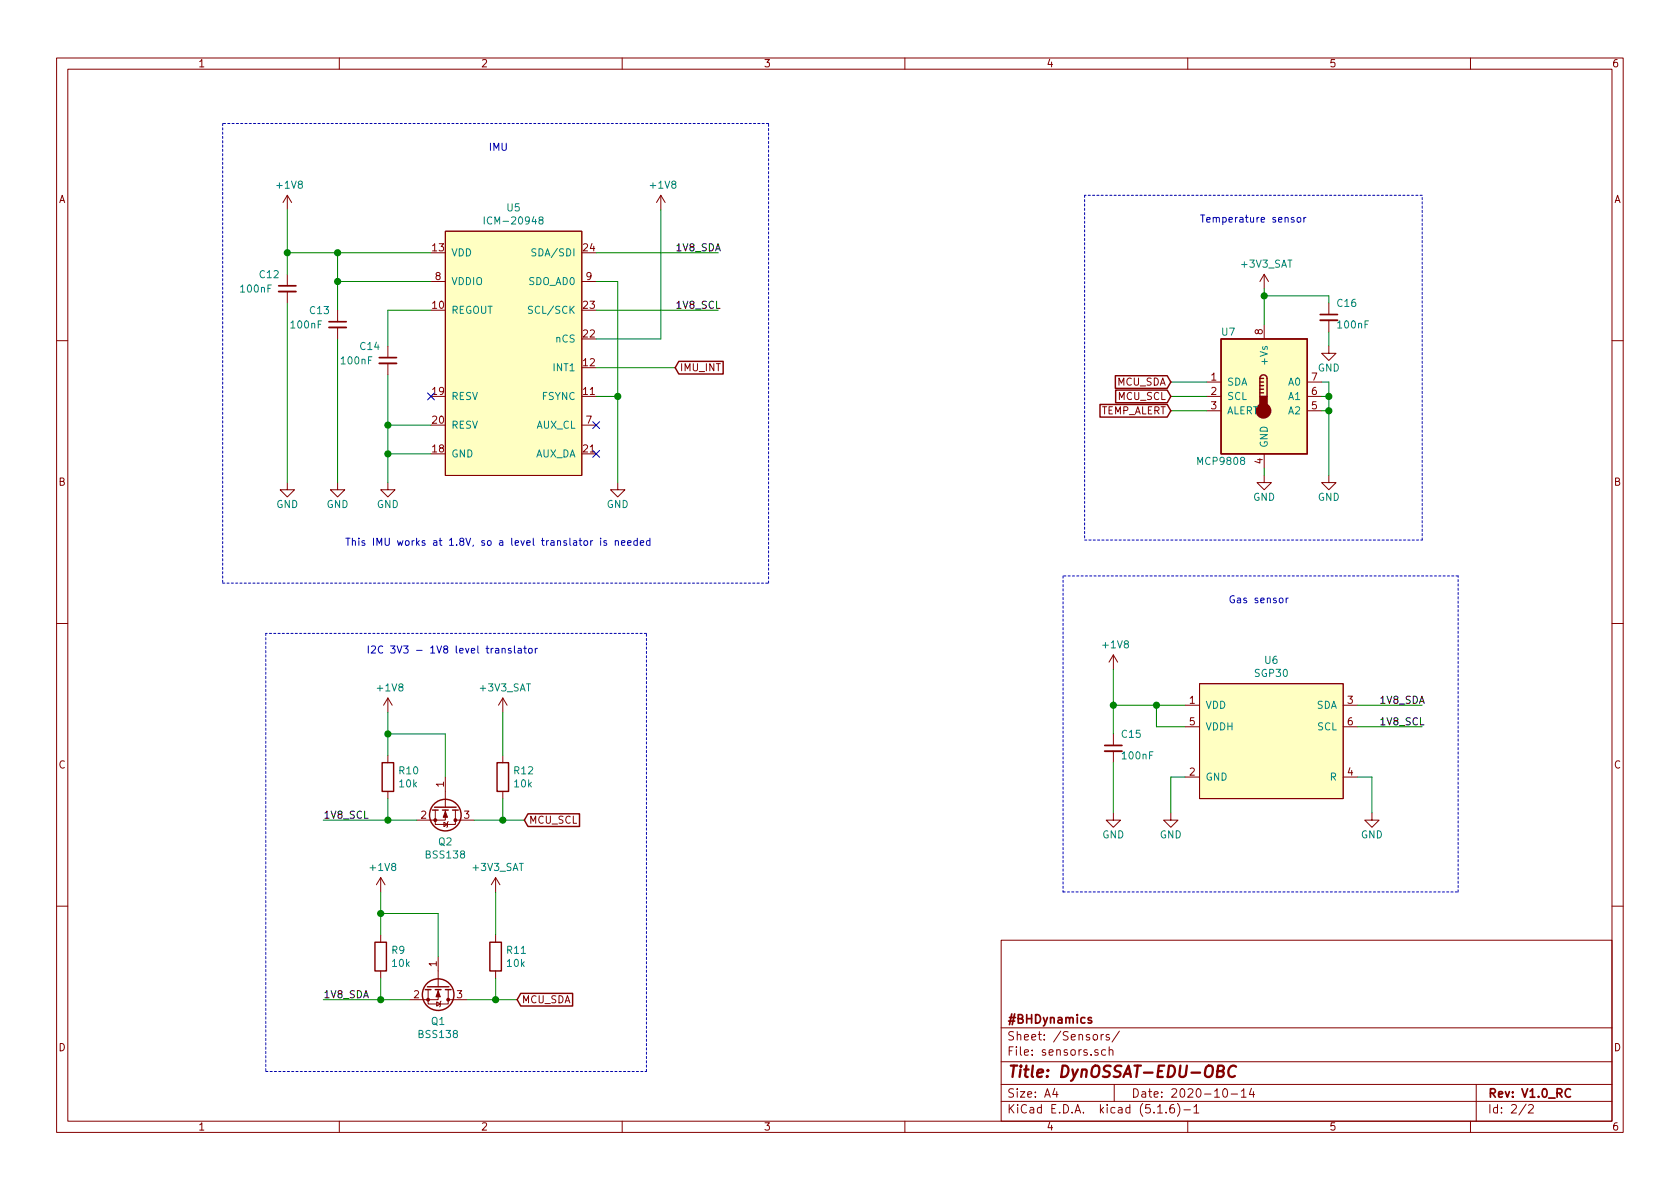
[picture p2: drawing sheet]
EESchema Schematic File Version 4
EELAYER 30 0
EELAYER END
$Descr A4 11693 8268
encoding utf-8
Sheet 2 2
Title "DynOSSAT-EDU-OBC"
Date "2020-10-14"
Rev "V1.0_RC"
Comp "#BHDynamics"
Comment1 ""
Comment2 ""
Comment3 ""
Comment4 ""
$EndDescr
$Comp
L power:GND #PWR?
U 1 1
P 8800 3300
AR Path="/5DF7BCAF" Ref="#PWR?"  Part="1" 
AR Path="/5DF459A9/5DF7BCAF" Ref="#PWR068"  Part="1" 
F 0 "#PWR068" H 8800 3050 50  0001 C CNN
F 1 "GND" H 8800 3150 50  0000 C CNN
F 2 "" H 8800 3300 50  0001 C CNN
F 3 "" H 8800 3300 50  0001 C CNN
	1    8800 3300
	1    0    0    -1  
$EndComp
Wire Wire Line
	8800 3250 8800 3300
Wire Wire Line
	8400 2650 8150 2650
Wire Wire Line
	8400 2750 8150 2750
Wire Wire Line
	8800 2250 8800 2050
Wire Wire Line
	9250 2100 9250 2050
Wire Wire Line
	9250 2050 8800 2050
Connection ~ 8800 2050
Wire Wire Line
	8800 2050 8800 2000
$Comp
L Device:C_Small C?
U 1 1
P 9250 2200
AR Path="/5DF7BCBF" Ref="C?"  Part="1" 
AR Path="/5DF459A9/5DF7BCBF" Ref="C16"  Part="1" 
F 0 "C16" H 9300 2300 50  0000 L CNN
F 1 "100nF" H 9300 2150 50  0000 L CNN
F 2 "Capacitor_SMD:C_0402_1005Metric" H 9250 2200 50  0001 C CNN
F 3 "~" H 9250 2200 50  0001 C CNN
	1    9250 2200
	1    0    0    -1  
$EndComp
Wire Wire Line
	9250 2300 9250 2400
$Comp
L power:GND #PWR?
U 1 1
P 9250 2400
AR Path="/5DF7BCC7" Ref="#PWR?"  Part="1" 
AR Path="/5DF459A9/5DF7BCC7" Ref="#PWR069"  Part="1" 
F 0 "#PWR069" H 9250 2150 50  0001 C CNN
F 1 "GND" H 9250 2250 50  0000 C CNN
F 2 "" H 9250 2400 50  0001 C CNN
F 3 "" H 9250 2400 50  0001 C CNN
	1    9250 2400
	1    0    0    -1  
$EndComp
$Comp
L power:GND #PWR?
U 1 1
P 9250 3300
AR Path="/5DF7BCCD" Ref="#PWR?"  Part="1" 
AR Path="/5DF459A9/5DF7BCCD" Ref="#PWR070"  Part="1" 
F 0 "#PWR070" H 9250 3050 50  0001 C CNN
F 1 "GND" H 9250 3150 50  0000 C CNN
F 2 "" H 9250 3300 50  0001 C CNN
F 3 "" H 9250 3300 50  0001 C CNN
	1    9250 3300
	1    0    0    -1  
$EndComp
Wire Wire Line
	9200 2650 9250 2650
Wire Wire Line
	9250 2650 9250 2750
Wire Wire Line
	9200 2750 9250 2750
Connection ~ 9250 2750
Wire Wire Line
	9250 2750 9250 2850
Wire Wire Line
	9200 2850 9250 2850
Connection ~ 9250 2850
Wire Wire Line
	9250 2850 9250 3300
Wire Wire Line
	8400 2850 8150 2850
Text GLabel 8150 2650 0    50   Input ~ 0
MCU_SDA
Text GLabel 8150 2750 0    50   Input ~ 0
MCU_SCL
Text GLabel 8150 2850 0    50   Input ~ 0
TEMP_ALERT
$Comp
L Device:C_Small C?
U 1 1
P 2700 2500
AR Path="/5DE8CFC6" Ref="C?"  Part="1" 
AR Path="/5DF459A9/5DE8CFC6" Ref="C14"  Part="1" 
F 0 "C14" H 2750 2600 50  0000 L CNN
F 1 "100nF" H 2800 2500 50  0000 L CNN
F 2 "Capacitor_SMD:C_0402_1005Metric" H 2700 2500 50  0001 C CNN
F 3 "~" H 2700 2500 50  0001 C CNN
	1    2700 2500
	-1   0    0    -1  
$EndComp
$Comp
L Device:C_Small C?
U 1 1
P 2000 2000
AR Path="/5DE0B747" Ref="C?"  Part="1" 
AR Path="/5DF459A9/5DE0B747" Ref="C12"  Part="1" 
F 0 "C12" H 2050 2100 50  0000 L CNN
F 1 "100nF" H 2100 2000 50  0000 L CNN
F 2 "Capacitor_SMD:C_0402_1005Metric" H 2000 2000 50  0001 C CNN
F 3 "~" H 2000 2000 50  0001 C CNN
	1    2000 2000
	-1   0    0    -1  
$EndComp
$Comp
L Device:C_Small C?
U 1 1
P 2350 2250
AR Path="/5DE0B787" Ref="C?"  Part="1" 
AR Path="/5DF459A9/5DE0B787" Ref="C13"  Part="1" 
F 0 "C13" H 2400 2350 50  0000 L CNN
F 1 "100nF" H 2450 2250 50  0000 L CNN
F 2 "Capacitor_SMD:C_0402_1005Metric" H 2350 2250 50  0001 C CNN
F 3 "~" H 2350 2250 50  0001 C CNN
	1    2350 2250
	-1   0    0    -1  
$EndComp
Text GLabel 4700 2550 2    50   Input ~ 0
IMU_INT
$Comp
L Transistor_FET:BSS138 Q2
U 1 1
P 3100 5600
F 0 "Q2" V 3349 5600 50  0000 C CNN
F 1 "BSS138" V 3440 5600 50  0000 C CNN
F 2 "Package_TO_SOT_SMD:SOT-23" H 3300 5525 50  0001 L CIN
F 3 "https://www.fairchildsemi.com/datasheets/BS/BSS138.pdf" H 3100 5600 50  0001 L CNN
	1    3100 5600
	0    1    1    0   
$EndComp
$Comp
L Device:R R10
U 1 1
P 2700 5400
F 0 "R10" H 2770 5446 50  0000 L CNN
F 1 "10k" H 2770 5355 50  0000 L CNN
F 2 "Resistor_SMD:R_0402_1005Metric" V 2630 5400 50  0001 C CNN
F 3 "~" H 2700 5400 50  0001 C CNN
	1    2700 5400
	1    0    0    -1  
$EndComp
Wire Wire Line
	2700 5250 2700 5100
Wire Wire Line
	2700 5100 3100 5100
Wire Wire Line
	3100 5100 3100 5400
Wire Wire Line
	2700 5550 2700 5700
Wire Wire Line
	2700 5700 2900 5700
$Comp
L Device:R R12
U 1 1
P 3500 5400
F 0 "R12" H 3570 5446 50  0000 L CNN
F 1 "10k" H 3570 5355 50  0000 L CNN
F 2 "Resistor_SMD:R_0402_1005Metric" V 3430 5400 50  0001 C CNN
F 3 "~" H 3500 5400 50  0001 C CNN
	1    3500 5400
	1    0    0    -1  
$EndComp
Wire Wire Line
	3300 5700 3500 5700
Wire Wire Line
	3500 5550 3500 5700
Connection ~ 3500 5700
Wire Wire Line
	3500 5700 3650 5700
Connection ~ 2700 5700
$Comp
L Transistor_FET:BSS138 Q1
U 1 1
P 3050 6850
F 0 "Q1" V 3299 6850 50  0000 C CNN
F 1 "BSS138" V 3390 6850 50  0000 C CNN
F 2 "Package_TO_SOT_SMD:SOT-23" H 3250 6775 50  0001 L CIN
F 3 "https://www.fairchildsemi.com/datasheets/BS/BSS138.pdf" H 3050 6850 50  0001 L CNN
	1    3050 6850
	0    1    1    0   
$EndComp
$Comp
L Device:R R9
U 1 1
P 2650 6650
F 0 "R9" H 2720 6696 50  0000 L CNN
F 1 "10k" H 2720 6605 50  0000 L CNN
F 2 "Resistor_SMD:R_0402_1005Metric" V 2580 6650 50  0001 C CNN
F 3 "~" H 2650 6650 50  0001 C CNN
	1    2650 6650
	1    0    0    -1  
$EndComp
Wire Wire Line
	2650 6500 2650 6350
Wire Wire Line
	2650 6350 3050 6350
Wire Wire Line
	3050 6350 3050 6650
Wire Wire Line
	2650 6800 2650 6950
Wire Wire Line
	2650 6950 2850 6950
$Comp
L Device:R R11
U 1 1
P 3450 6650
F 0 "R11" H 3520 6696 50  0000 L CNN
F 1 "10k" H 3520 6605 50  0000 L CNN
F 2 "Resistor_SMD:R_0402_1005Metric" V 3380 6650 50  0001 C CNN
F 3 "~" H 3450 6650 50  0001 C CNN
	1    3450 6650
	1    0    0    -1  
$EndComp
Wire Wire Line
	3250 6950 3450 6950
Wire Wire Line
	3450 6800 3450 6950
Connection ~ 3450 6950
Wire Wire Line
	3450 6950 3600 6950
Connection ~ 2650 6950
Wire Wire Line
	3450 6200 3450 6500
Wire Wire Line
	3500 4950 3500 5250
$Comp
L power:+1V8 #PWR059
U 1 1
P 2700 4950
F 0 "#PWR059" H 2700 4800 50  0001 C CNN
F 1 "+1V8" H 2715 5123 50  0000 C CNN
F 2 "" H 2700 4950 50  0001 C CNN
F 3 "" H 2700 4950 50  0001 C CNN
	1    2700 4950
	1    0    0    -1  
$EndComp
$Comp
L power:+1V8 #PWR058
U 1 1
P 2650 6200
F 0 "#PWR058" H 2650 6050 50  0001 C CNN
F 1 "+1V8" H 2665 6373 50  0000 C CNN
F 2 "" H 2650 6200 50  0001 C CNN
F 3 "" H 2650 6200 50  0001 C CNN
	1    2650 6200
	1    0    0    -1  
$EndComp
Wire Wire Line
	2650 6200 2650 6350
Connection ~ 2650 6350
Wire Wire Line
	2700 4950 2700 5100
Connection ~ 2700 5100
Text GLabel 3600 6950 2    50   Input ~ 0
MCU_SDA
Text GLabel 3650 5700 2    50   Input ~ 0
MCU_SCL
Wire Wire Line
	2250 5700 2700 5700
Wire Wire Line
	2250 6950 2650 6950
Text Label 2250 5700 0    50   ~ 0
1V8_SCL
Text Label 2250 6950 0    50   ~ 0
1V8_SDA
Wire Wire Line
	8250 5050 8050 5050
Wire Wire Line
	7750 4900 8050 4900
$Comp
L power:+1V8 #PWR064
U 1 1
P 7750 4650
F 0 "#PWR064" H 7750 4500 50  0001 C CNN
F 1 "+1V8" H 7765 4823 50  0000 C CNN
F 2 "" H 7750 4650 50  0001 C CNN
F 3 "" H 7750 4650 50  0001 C CNN
	1    7750 4650
	1    0    0    -1  
$EndComp
Wire Wire Line
	7750 4650 7750 4900
Connection ~ 7750 4900
$Comp
L Device:C_Small C?
U 1 1
P 7750 5200
AR Path="/5DFA4668" Ref="C?"  Part="1" 
AR Path="/5DF459A9/5DFA4668" Ref="C15"  Part="1" 
F 0 "C15" H 7800 5300 50  0000 L CNN
F 1 "100nF" H 7800 5150 50  0000 L CNN
F 2 "Capacitor_SMD:C_0402_1005Metric" H 7750 5200 50  0001 C CNN
F 3 "~" H 7750 5200 50  0001 C CNN
	1    7750 5200
	1    0    0    -1  
$EndComp
Wire Wire Line
	7750 4900 7750 5100
Wire Wire Line
	8050 5050 8050 4900
Connection ~ 8050 4900
Wire Wire Line
	8050 4900 8250 4900
$Comp
L power:GND #PWR?
U 1 1
P 8150 5650
AR Path="/5DFABFEA" Ref="#PWR?"  Part="1" 
AR Path="/5DF459A9/5DFABFEA" Ref="#PWR066"  Part="1" 
F 0 "#PWR066" H 8150 5400 50  0001 C CNN
F 1 "GND" H 8150 5500 50  0000 C CNN
F 2 "" H 8150 5650 50  0001 C CNN
F 3 "" H 8150 5650 50  0001 C CNN
	1    8150 5650
	1    0    0    -1  
$EndComp
Wire Wire Line
	8150 5650 8150 5400
Wire Wire Line
	8150 5400 8250 5400
$Comp
L power:GND #PWR?
U 1 1
P 9550 5650
AR Path="/5DFB0040" Ref="#PWR?"  Part="1" 
AR Path="/5DF459A9/5DFB0040" Ref="#PWR071"  Part="1" 
F 0 "#PWR071" H 9550 5400 50  0001 C CNN
F 1 "GND" H 9550 5500 50  0000 C CNN
F 2 "" H 9550 5650 50  0001 C CNN
F 3 "" H 9550 5650 50  0001 C CNN
	1    9550 5650
	1    0    0    -1  
$EndComp
Wire Wire Line
	9450 5400 9550 5400
Wire Wire Line
	9550 5400 9550 5650
Wire Wire Line
	9450 4900 9900 4900
Wire Wire Line
	9450 5050 9900 5050
Text Label 9600 5050 0    50   ~ 0
1V8_SCL
$Comp
L power:GND #PWR?
U 1 1
P 7750 5650
AR Path="/5DFB683D" Ref="#PWR?"  Part="1" 
AR Path="/5DF459A9/5DFB683D" Ref="#PWR065"  Part="1" 
F 0 "#PWR065" H 7750 5400 50  0001 C CNN
F 1 "GND" H 7750 5500 50  0000 C CNN
F 2 "" H 7750 5650 50  0001 C CNN
F 3 "" H 7750 5650 50  0001 C CNN
	1    7750 5650
	1    0    0    -1  
$EndComp
Wire Wire Line
	7750 5300 7750 5650
Text Label 9600 4900 0    50   ~ 0
1V8_SDA
Wire Wire Line
	3000 1750 2350 1750
Wire Wire Line
	2000 1750 2000 1900
Wire Wire Line
	2350 2150 2350 1950
Wire Wire Line
	2350 1950 3000 1950
Wire Wire Line
	2700 2400 2700 2150
Wire Wire Line
	2700 2150 3000 2150
$Comp
L power:+1V8 #PWR054
U 1 1
P 2000 1450
F 0 "#PWR054" H 2000 1300 50  0001 C CNN
F 1 "+1V8" H 2015 1623 50  0000 C CNN
F 2 "" H 2000 1450 50  0001 C CNN
F 3 "" H 2000 1450 50  0001 C CNN
	1    2000 1450
	1    0    0    -1  
$EndComp
Wire Wire Line
	2000 1450 2000 1750
Connection ~ 2000 1750
Wire Wire Line
	2350 1950 2350 1750
Connection ~ 2350 1950
Connection ~ 2350 1750
Wire Wire Line
	2350 1750 2000 1750
Wire Wire Line
	2700 2600 2700 2950
Wire Wire Line
	3000 3150 2700 3150
Connection ~ 2700 3150
Wire Wire Line
	2700 3150 2700 3350
Wire Wire Line
	3000 2950 2700 2950
Connection ~ 2700 2950
Wire Wire Line
	2700 2950 2700 3150
NoConn ~ 3000 2750
NoConn ~ 4150 2950
NoConn ~ 4150 3150
Wire Wire Line
	4150 2550 4700 2550
Wire Wire Line
	4150 2750 4300 2750
Wire Wire Line
	4300 2750 4300 3350
Wire Wire Line
	4150 1950 4300 1950
Wire Wire Line
	4300 1950 4300 2750
Connection ~ 4300 2750
Wire Wire Line
	4150 2350 4600 2350
Wire Wire Line
	4600 2350 4600 1450
Text Label 4700 2150 0    50   ~ 0
1V8_SCL
Wire Wire Line
	4150 2150 5000 2150
Wire Wire Line
	4150 1750 5000 1750
Text Label 4700 1750 0    50   ~ 0
1V8_SDA
$Comp
L power:+1V8 #PWR061
U 1 1
P 4600 1450
F 0 "#PWR061" H 4600 1300 50  0001 C CNN
F 1 "+1V8" H 4615 1623 50  0000 C CNN
F 2 "" H 4600 1450 50  0001 C CNN
F 3 "" H 4600 1450 50  0001 C CNN
	1    4600 1450
	1    0    0    -1  
$EndComp
Wire Wire Line
	2000 2100 2000 3350
Wire Wire Line
	2350 2350 2350 3350
$Comp
L power:GND #PWR?
U 1 1
P 2700 3350
AR Path="/5E39E417" Ref="#PWR?"  Part="1" 
AR Path="/5DF459A9/5E39E417" Ref="#PWR057"  Part="1" 
F 0 "#PWR057" H 2700 3100 50  0001 C CNN
F 1 "GND" H 2700 3200 50  0000 C CNN
F 2 "" H 2700 3350 50  0001 C CNN
F 3 "" H 2700 3350 50  0001 C CNN
	1    2700 3350
	1    0    0    -1  
$EndComp
$Comp
L power:GND #PWR?
U 1 1
P 2350 3350
AR Path="/5E39EACF" Ref="#PWR?"  Part="1" 
AR Path="/5DF459A9/5E39EACF" Ref="#PWR056"  Part="1" 
F 0 "#PWR056" H 2350 3100 50  0001 C CNN
F 1 "GND" H 2350 3200 50  0000 C CNN
F 2 "" H 2350 3350 50  0001 C CNN
F 3 "" H 2350 3350 50  0001 C CNN
	1    2350 3350
	1    0    0    -1  
$EndComp
$Comp
L power:GND #PWR?
U 1 1
P 2000 3350
AR Path="/5E39EDFE" Ref="#PWR?"  Part="1" 
AR Path="/5DF459A9/5E39EDFE" Ref="#PWR055"  Part="1" 
F 0 "#PWR055" H 2000 3100 50  0001 C CNN
F 1 "GND" H 2000 3200 50  0000 C CNN
F 2 "" H 2000 3350 50  0001 C CNN
F 3 "" H 2000 3350 50  0001 C CNN
	1    2000 3350
	1    0    0    -1  
$EndComp
$Comp
L power:GND #PWR?
U 1 1
P 4300 3350
AR Path="/5E39F0B7" Ref="#PWR?"  Part="1" 
AR Path="/5DF459A9/5E39F0B7" Ref="#PWR060"  Part="1" 
F 0 "#PWR060" H 4300 3100 50  0001 C CNN
F 1 "GND" H 4300 3200 50  0000 C CNN
F 2 "" H 4300 3350 50  0001 C CNN
F 3 "" H 4300 3350 50  0001 C CNN
	1    4300 3350
	1    0    0    -1  
$EndComp
$Comp
L DynOSSAT:ICM-20948 U5
U 1 1
P 3000 1750
F 0 "U5" H 3575 2065 50  0000 C CNN
F 1 "ICM-20948" H 3575 1974 50  0000 C CNN
F 2 "DynOSSAT:QFN-24-1EP_3x3mm_P0.4mm_EP1.75x1.6mm" H 3500 300 50  0001 C CNN
F 3 "" H 3500 300 50  0001 C CNN
	1    3000 1750
	1    0    0    -1  
$EndComp
$Comp
L DynOSSAT:SGP30 U6
U 1 1
P 8250 4900
F 0 "U6" H 8850 5215 50  0000 C CNN
F 1 "SGP30" H 8850 5124 50  0000 C CNN
F 2 "DynOSSAT:SGP30" H 8750 4550 50  0001 C CNN
F 3 "" H 8750 4550 50  0001 C CNN
	1    8250 4900
	1    0    0    -1  
$EndComp
$Comp
L DynOSSAT:+3V3_SAT #PWR0120
U 1 1
P 3500 4950
F 0 "#PWR0120" H 3500 4800 50  0001 C CNN
F 1 "+3V3_SAT" H 3515 5123 50  0000 C CNN
F 2 "" H 3500 4950 50  0001 C CNN
F 3 "" H 3500 4950 50  0001 C CNN
	1    3500 4950
	1    0    0    -1  
$EndComp
$Comp
L DynOSSAT:+3V3_SAT #PWR0121
U 1 1
P 3450 6200
F 0 "#PWR0121" H 3450 6050 50  0001 C CNN
F 1 "+3V3_SAT" H 3465 6373 50  0000 C CNN
F 2 "" H 3450 6200 50  0001 C CNN
F 3 "" H 3450 6200 50  0001 C CNN
	1    3450 6200
	1    0    0    -1  
$EndComp
$Comp
L DynOSSAT:+3V3_SAT #PWR0122
U 1 1
P 8800 2000
F 0 "#PWR0122" H 8800 1850 50  0001 C CNN
F 1 "+3V3_SAT" H 8815 2173 50  0000 C CNN
F 2 "" H 8800 2000 50  0001 C CNN
F 3 "" H 8800 2000 50  0001 C CNN
	1    8800 2000
	1    0    0    -1  
$EndComp
$Comp
L DynOSSAT:MCP9808 U7
U 1 1
P 8400 2650
F 0 "U7" H 8550 3000 50  0000 C CNN
F 1 "MCP9808" H 8500 2100 50  0000 C CNN
F 2 "Package_SO:MSOP-8_3x3mm_P0.65mm" H 8400 2650 50  0001 C CNN
F 3 "" H 8400 2650 50  0001 C CNN
	1    8400 2650
	1    0    0    -1  
$EndComp
Text Notes 3400 1050 0    50   ~ 0
IMU
Text Notes 2400 3800 0    50   ~ 0
This IMU works at 1.8V, so a level translator is needed
Wire Notes Line
	1550 4050 5350 4050
Wire Notes Line
	5350 4050 5350 850 
Wire Notes Line
	5350 850  1550 850 
Wire Notes Line
	1550 850  1550 4050
Wire Notes Line
	1850 7450 4500 7450
Wire Notes Line
	4500 7450 4500 4400
Wire Notes Line
	4500 4400 1850 4400
Wire Notes Line
	1850 4400 1850 7450
Text Notes 2550 4550 0    50   ~ 0
I2C 3V3 - 1V8 level translator
Text Notes 8350 1550 0    50   ~ 0
Temperature sensor
Text Notes 8550 4200 0    50   ~ 0
Gas sensor
Wire Notes Line
	7400 6200 10150 6200
Wire Notes Line
	10150 6200 10150 4000
Wire Notes Line
	10150 4000 7400 4000
Wire Notes Line
	7400 4000 7400 6200
Wire Notes Line
	7550 3750 9900 3750
Wire Notes Line
	9900 3750 9900 1350
Wire Notes Line
	9900 1350 7550 1350
Wire Notes Line
	7550 1350 7550 3750
$EndSCHEMATC
